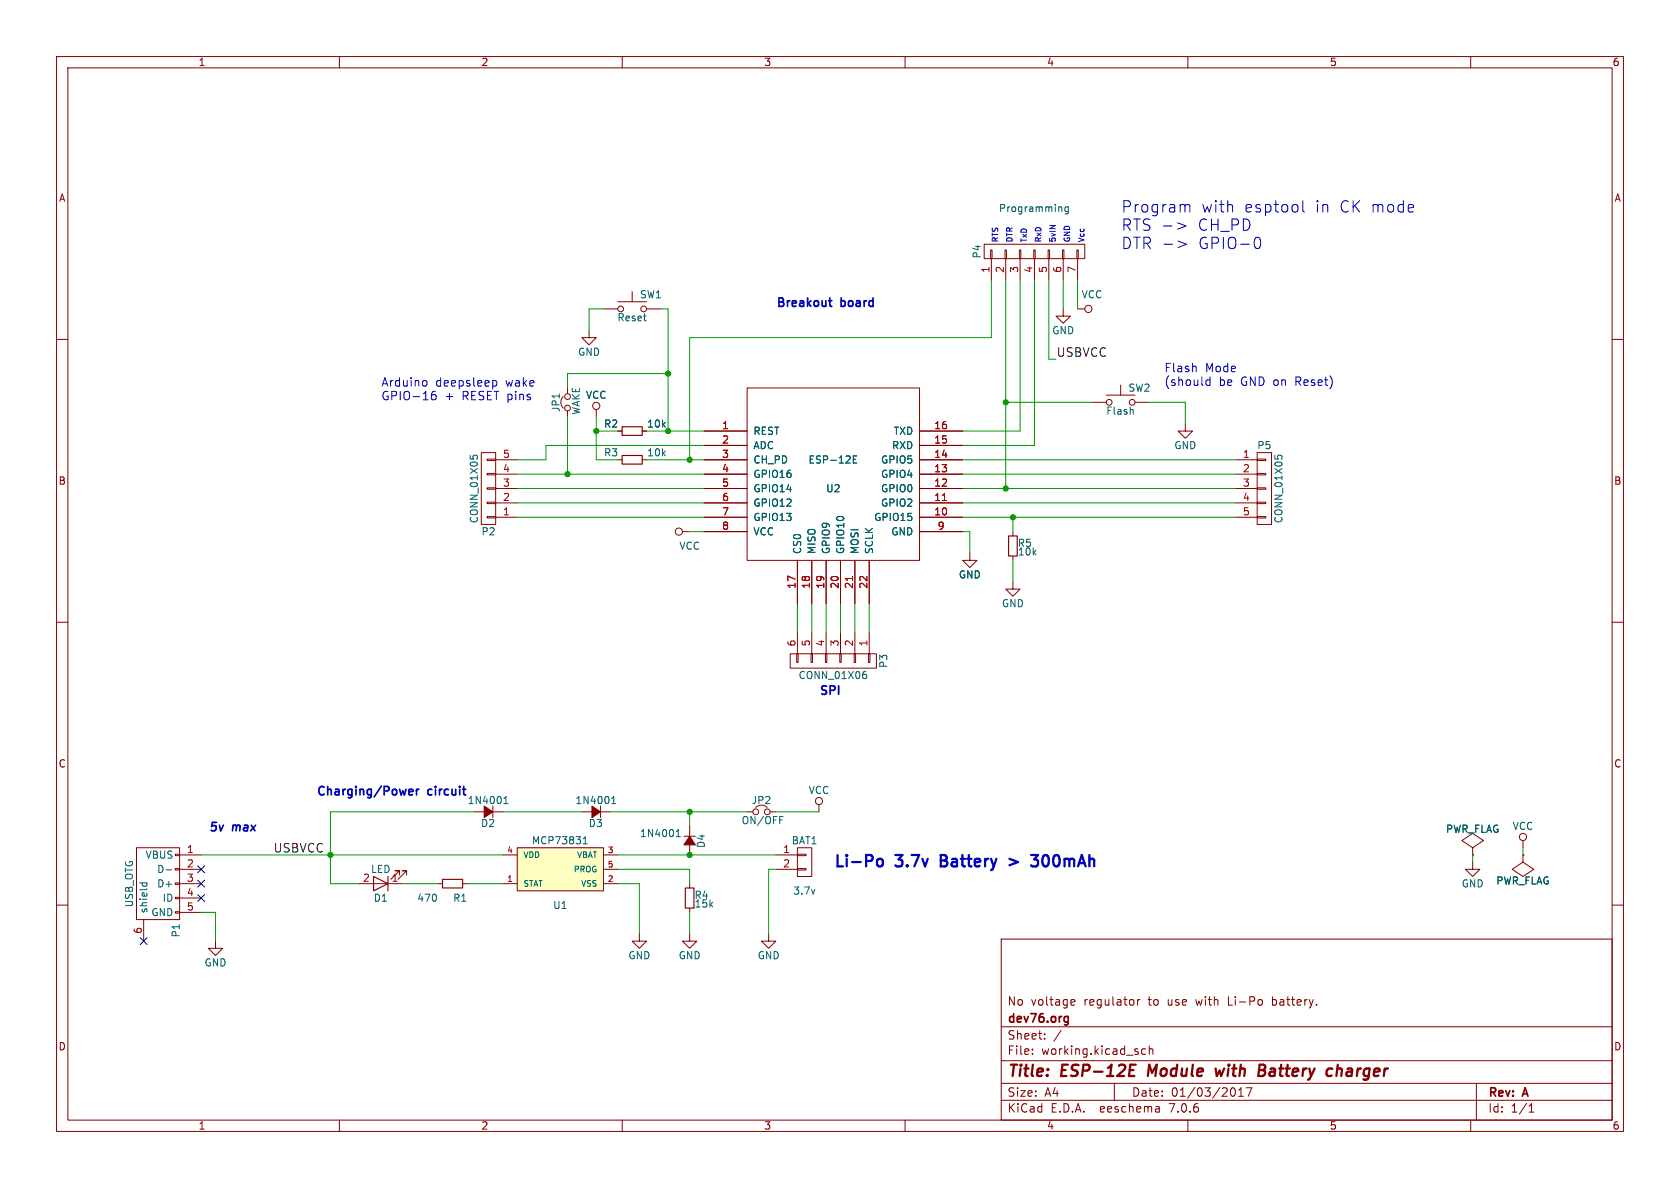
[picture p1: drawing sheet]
EESchema Schematic File Version 2
LIBS:power
LIBS:device
LIBS:transistors
LIBS:conn
LIBS:linear
LIBS:regul
LIBS:74xx
LIBS:cmos4000
LIBS:adc-dac
LIBS:memory
LIBS:xilinx
LIBS:microcontrollers
LIBS:dsp
LIBS:microchip
LIBS:analog_switches
LIBS:motorola
LIBS:texas
LIBS:intel
LIBS:audio
LIBS:interface
LIBS:digital-audio
LIBS:philips
LIBS:display
LIBS:cypress
LIBS:siliconi
LIBS:opto
LIBS:atmel
LIBS:contrib
LIBS:valves
LIBS:ESP8266
LIBS:Parts
LIBS:switches
LIBS:esp12-board-cache
EELAYER 25 0
EELAYER END
$Descr A4 11693 8268
encoding utf-8
Sheet 1 1
Title "ESP-12E Module with Battery charger"
Date "01/03/2017"
Rev "A"
Comp "dev76.org"
Comment1 "No voltage regulator to use with Li-Po battery."
Comment2 ""
Comment3 ""
Comment4 ""
$EndDescr
$Comp
L ESP-12E U2
U 1 1
P 5800 3300
F 0 "U2" H 5800 3200 50  0000 C CNN
F 1 "ESP-12E" H 5800 3400 50  0000 C CNN
F 2 "ESP8266:ESP-12E" H 5800 3300 50  0001 C CNN
F 3 "" H 5800 3300 50  0001 C CNN
	1    5800 3300
	1    0    0    -1  
$EndComp
$Comp
L MCP73831 U1
U 1 1
P 3900 6050
F 0 "U1" H 3900 5800 50  0000 C CNN
F 1 "MCP73831" H 3900 6250 50  0000 C CNN
F 2 "TO_SOT_Packages_SMD:SOT-23-5" H 3900 6050 60  0001 C CNN
F 3 "" H 3900 6050 60  0000 C CNN
	1    3900 6050
	1    0    0    -1  
$EndComp
$Comp
L LED D1
U 1 1
P 2650 6150
F 0 "D1" H 2650 6250 50  0000 C CNN
F 1 "LED" H 2650 6050 50  0000 C CNN
F 2 "LEDs:LED_0805" H 2650 6150 50  0001 C CNN
F 3 "" H 2650 6150 50  0000 C CNN
	1    2650 6150
	-1   0    0    1   
$EndComp
$Comp
L R_Small R1
U 1 1
P 3150 6150
F 0 "R1" V 3250 6150 50  0000 L CNN
F 1 "470" V 3250 5900 50  0000 L CNN
F 2 "Resistors_SMD:R_1206_HandSoldering" H 3150 6150 50  0001 C CNN
F 3 "" H 3150 6150 50  0000 C CNN
	1    3150 6150
	0    1    1    0   
$EndComp
$Comp
L GND #PWR01
U 1 1
P 4450 6500
F 0 "#PWR01" H 4450 6250 50  0001 C CNN
F 1 "GND" H 4450 6350 50  0000 C CNN
F 2 "" H 4450 6500 50  0000 C CNN
F 3 "" H 4450 6500 50  0000 C CNN
	1    4450 6500
	1    0    0    -1  
$EndComp
$Comp
L R_Small R4
U 1 1
P 4800 6250
F 0 "R4" H 4830 6270 50  0000 L CNN
F 1 "15k" H 4830 6210 50  0000 L CNN
F 2 "Resistors_SMD:R_1206_HandSoldering" H 4800 6250 50  0001 C CNN
F 3 "" H 4800 6250 50  0000 C CNN
	1    4800 6250
	1    0    0    -1  
$EndComp
$Comp
L GND #PWR02
U 1 1
P 4800 6500
F 0 "#PWR02" H 4800 6250 50  0001 C CNN
F 1 "GND" H 4800 6350 50  0000 C CNN
F 2 "" H 4800 6500 50  0000 C CNN
F 3 "" H 4800 6500 50  0000 C CNN
	1    4800 6500
	1    0    0    -1  
$EndComp
$Comp
L CONN_01X02 BAT1
U 1 1
P 5600 6000
F 0 "BAT1" H 5600 6150 50  0000 C CNN
F 1 "3.7v" H 5600 5800 50  0000 C CNN
F 2 "Pin_Headers:Pin_Header_Angled_1x02" H 5600 6000 50  0001 C CNN
F 3 "" H 5600 6000 50  0000 C CNN
	1    5600 6000
	1    0    0    -1  
$EndComp
$Comp
L GND #PWR03
U 1 1
P 5350 6500
F 0 "#PWR03" H 5350 6250 50  0001 C CNN
F 1 "GND" H 5350 6350 50  0000 C CNN
F 2 "" H 5350 6500 50  0000 C CNN
F 3 "" H 5350 6500 50  0000 C CNN
	1    5350 6500
	1    0    0    -1  
$EndComp
$Comp
L D_Small_ALT D4
U 1 1
P 4800 5850
F 0 "D4" H 4750 5930 50  0000 L CNN
F 1 "1N4001" V 4750 5500 50  0000 L CNN
F 2 "Diodes_SMD:SMA_Standard" V 4800 5850 50  0001 C CNN
F 3 "" V 4800 5850 50  0000 C CNN
	1    4800 5850
	0    1    1    0   
$EndComp
$Comp
L D_Small_ALT D3
U 1 1
P 4150 5650
F 0 "D3" H 4100 5730 50  0000 L CNN
F 1 "1N4001" H 4000 5570 50  0000 L CNN
F 2 "Diodes_SMD:SMA_Standard" V 4150 5650 50  0001 C CNN
F 3 "" V 4150 5650 50  0000 C CNN
	1    4150 5650
	-1   0    0    1   
$EndComp
$Comp
L D_Small_ALT D2
U 1 1
P 3400 5650
F 0 "D2" H 3350 5730 50  0000 L CNN
F 1 "1N4001" H 3250 5570 50  0000 L CNN
F 2 "Diodes_SMD:SMA_Standard" V 3400 5650 50  0001 C CNN
F 3 "" V 3400 5650 50  0000 C CNN
	1    3400 5650
	-1   0    0    1   
$EndComp
$Comp
L Jumper_NC_Small JP2
U 1 1
P 5300 5650
F 0 "JP2" H 5300 5730 50  0000 C CNN
F 1 "ON/OFF" H 5310 5590 50  0000 C CNN
F 2 "Pin_Headers:Pin_Header_Straight_1x02" H 5300 5650 50  0001 C CNN
F 3 "" H 5300 5650 50  0000 C CNN
	1    5300 5650
	1    0    0    -1  
$EndComp
$Comp
L VCC #PWR04
U 1 1
P 5700 5650
F 0 "#PWR04" H 5700 5500 50  0001 C CNN
F 1 "VCC" H 5700 5800 50  0000 C CNN
F 2 "" H 5700 5650 50  0000 C CNN
F 3 "" H 5700 5650 50  0000 C CNN
	1    5700 5650
	1    0    0    -1  
$EndComp
NoConn ~ 1400 6050
NoConn ~ 1400 6150
NoConn ~ 1400 6250
$Comp
L GND #PWR05
U 1 1
P 1500 6550
F 0 "#PWR05" H 1500 6300 50  0001 C CNN
F 1 "GND" H 1500 6400 50  0000 C CNN
F 2 "" H 1500 6550 50  0000 C CNN
F 3 "" H 1500 6550 50  0000 C CNN
	1    1500 6550
	1    0    0    -1  
$EndComp
$Comp
L R_Small R3
U 1 1
P 4400 3200
F 0 "R3" V 4350 3000 50  0000 L CNN
F 1 "10k" V 4350 3300 50  0000 L CNN
F 2 "Resistors_SMD:R_1206_HandSoldering" H 4400 3200 50  0001 C CNN
F 3 "" H 4400 3200 50  0000 C CNN
	1    4400 3200
	0    1    1    0   
$EndComp
$Comp
L R_Small R2
U 1 1
P 4400 3000
F 0 "R2" V 4350 2800 50  0000 L CNN
F 1 "10k" V 4350 3100 50  0000 L CNN
F 2 "Resistors_SMD:R_1206_HandSoldering" H 4400 3000 50  0001 C CNN
F 3 "" H 4400 3000 50  0000 C CNN
	1    4400 3000
	0    1    1    0   
$EndComp
$Comp
L R_Small R5
U 1 1
P 7050 3800
F 0 "R5" H 7080 3820 50  0000 L CNN
F 1 "10k" H 7080 3760 50  0000 L CNN
F 2 "Resistors_SMD:R_1206_HandSoldering" H 7050 3800 50  0001 C CNN
F 3 "" H 7050 3800 50  0000 C CNN
	1    7050 3800
	1    0    0    -1  
$EndComp
$Comp
L GND #PWR06
U 1 1
P 7050 4050
F 0 "#PWR06" H 7050 3800 50  0001 C CNN
F 1 "GND" H 7050 3900 50  0000 C CNN
F 2 "" H 7050 4050 50  0000 C CNN
F 3 "" H 7050 4050 50  0000 C CNN
	1    7050 4050
	1    0    0    -1  
$EndComp
$Comp
L VCC #PWR07
U 1 1
P 4150 2900
F 0 "#PWR07" H 4150 2750 50  0001 C CNN
F 1 "VCC" H 4150 3050 50  0000 C CNN
F 2 "" H 4150 2900 50  0000 C CNN
F 3 "" H 4150 2900 50  0000 C CNN
	1    4150 2900
	1    0    0    -1  
$EndComp
$Comp
L VCC #PWR08
U 1 1
P 4800 3700
F 0 "#PWR08" H 4800 3550 50  0001 C CNN
F 1 "VCC" V 4700 3700 50  0000 C CNN
F 2 "" H 4800 3700 50  0000 C CNN
F 3 "" H 4800 3700 50  0000 C CNN
	1    4800 3700
	0    -1   -1   0   
$EndComp
Wire Wire Line
	3250 6150 3500 6150
Wire Wire Line
	3050 6150 2800 6150
Wire Wire Line
	4300 6150 4450 6150
Wire Wire Line
	4450 6150 4450 6500
Wire Wire Line
	4800 6500 4800 6350
Wire Wire Line
	4800 6150 4800 6050
Wire Wire Line
	4800 6050 4300 6050
Wire Wire Line
	2300 6150 2500 6150
Wire Wire Line
	1400 5950 3500 5950
Connection ~ 2300 5950
Wire Wire Line
	5350 6500 5350 6050
Wire Wire Line
	5350 6050 5400 6050
Wire Wire Line
	4300 5950 5400 5950
Wire Wire Line
	4250 5650 5200 5650
Wire Wire Line
	4800 5650 4800 5750
Wire Wire Line
	3500 5650 4050 5650
Wire Wire Line
	3300 5650 2300 5650
Connection ~ 4800 5650
Wire Wire Line
	5700 5650 5400 5650
Wire Wire Line
	1500 6550 1500 6350
Wire Wire Line
	1500 6350 1400 6350
Wire Wire Line
	2300 5650 2300 6150
Wire Wire Line
	4500 3000 4900 3000
Wire Wire Line
	6700 3600 8600 3600
Connection ~ 7050 3950
Wire Wire Line
	3600 3300 4900 3300
Wire Wire Line
	4900 3400 3600 3400
Wire Wire Line
	3600 3500 4900 3500
Wire Wire Line
	4900 3600 3600 3600
Wire Wire Line
	4800 3700 4900 3700
Wire Wire Line
	7050 3600 7050 3700
Wire Wire Line
	6700 3400 8600 3400
Wire Wire Line
	7000 1950 7000 3400
Wire Wire Line
	6700 3000 7100 3000
Wire Wire Line
	7100 3000 7100 1950
Wire Wire Line
	6700 3100 7200 3100
Wire Wire Line
	7200 3100 7200 1950
$Comp
L GND #PWR09
U 1 1
P 7400 2150
F 0 "#PWR09" H 7400 1900 50  0001 C CNN
F 1 "GND" H 7400 2000 50  0000 C CNN
F 2 "" H 7400 2150 50  0000 C CNN
F 3 "" H 7400 2150 50  0000 C CNN
	1    7400 2150
	1    0    0    -1  
$EndComp
Wire Wire Line
	7300 1950 7300 2500
Wire Wire Line
	7300 2500 7350 2500
Text Label 7350 2500 0    60   ~ 0
USBVCC
$Comp
L CONN_01X07 P4
U 1 1
P 7200 1750
F 0 "P4" H 7200 2150 50  0000 C CNN
F 1 "Programming" V 7500 1750 50  0000 C CNN
F 2 "Pin_Headers:Pin_Header_Angled_1x07" H 7200 1750 50  0001 C CNN
F 3 "" H 7200 1750 50  0000 C CNN
	1    7200 1750
	0    -1   -1   0   
$EndComp
Wire Wire Line
	7400 2150 7400 1950
$Comp
L VCC #PWR010
U 1 1
P 7500 2150
F 0 "#PWR010" H 7500 2000 50  0001 C CNN
F 1 "VCC" V 7400 2250 50  0000 C CNN
F 2 "" H 7500 2150 50  0000 C CNN
F 3 "" H 7500 2150 50  0000 C CNN
	1    7500 2150
	0    1    1    0   
$EndComp
Wire Wire Line
	7500 2150 7500 2150
Wire Wire Line
	7500 2150 7500 1950
Wire Wire Line
	4800 2350 6900 2350
Wire Wire Line
	6900 2350 6900 1950
Text Notes 6950 1700 1    39   ~ 0
RTS
Text Notes 7050 1700 1    39   ~ 0
DTR
Text Notes 7150 1700 1    39   ~ 0
TxD
Text Notes 7250 1700 1    39   ~ 0
RxD
Text Notes 7350 1700 1    39   ~ 0
5vIN
Text Notes 7450 1700 1    39   ~ 0
GND
Text Notes 7550 1700 1    39   ~ 0
Vcc
Wire Wire Line
	4500 3200 4900 3200
Wire Wire Line
	4800 2350 4800 3200
Connection ~ 4800 3200
Wire Wire Line
	4150 3200 4300 3200
Wire Wire Line
	4150 2900 4150 3200
Wire Wire Line
	4150 3000 4300 3000
Connection ~ 4150 3000
$Comp
L Jumper_NC_Small JP1
U 1 1
P 3950 2800
F 0 "JP1" H 3950 2880 50  0000 C CNN
F 1 "WAKE" H 3960 2740 50  0000 C CNN
F 2 "Pin_Headers:Pin_Header_Straight_1x02" H 3950 2800 50  0001 C CNN
F 3 "" H 3950 2800 50  0000 C CNN
	1    3950 2800
	0    -1   -1   0   
$EndComp
Wire Wire Line
	3950 2900 3950 3300
Connection ~ 3950 3300
Wire Wire Line
	3950 2700 3950 2600
Wire Wire Line
	3950 2600 4650 2600
Wire Wire Line
	4650 2150 4650 3000
Connection ~ 4650 3000
$Comp
L CONN_01X05 P2
U 1 1
P 3400 3400
F 0 "P2" H 3400 3700 50  0000 C CNN
F 1 "CONN_01X05" V 3500 3400 50  0000 C CNN
F 2 "Pin_Headers:Pin_Header_Straight_1x05" H 3400 3400 50  0001 C CNN
F 3 "" H 3400 3400 50  0000 C CNN
	1    3400 3400
	-1   0    0    1   
$EndComp
Wire Wire Line
	4900 3100 3800 3100
Wire Wire Line
	3800 3100 3800 3200
Wire Wire Line
	3800 3200 3600 3200
$Comp
L CONN_01X06 P3
U 1 1
P 5800 4600
F 0 "P3" H 5800 4950 50  0000 C CNN
F 1 "CONN_01X06" V 5900 4600 50  0000 C CNN
F 2 "Pin_Headers:Pin_Header_Straight_1x06" H 5800 4600 50  0001 C CNN
F 3 "" H 5800 4600 50  0000 C CNN
	1    5800 4600
	0    1    1    0   
$EndComp
Wire Wire Line
	5550 4400 5550 4200
Wire Wire Line
	5650 4400 5650 4200
Wire Wire Line
	5750 4400 5750 4200
Wire Wire Line
	5850 4400 5850 4200
Wire Wire Line
	5950 4400 5950 4200
Wire Wire Line
	6050 4400 6050 4200
$Comp
L CONN_01X05 P5
U 1 1
P 8800 3400
F 0 "P5" H 8800 3700 50  0000 C CNN
F 1 "CONN_01X05" V 8900 3400 50  0000 C CNN
F 2 "Pin_Headers:Pin_Header_Straight_1x05" H 8800 3400 50  0001 C CNN
F 3 "" H 8800 3400 50  0000 C CNN
	1    8800 3400
	1    0    0    -1  
$EndComp
Connection ~ 7050 3600
Wire Wire Line
	8600 3500 6700 3500
Connection ~ 7000 3400
Wire Wire Line
	8600 3300 6700 3300
Wire Wire Line
	8600 3200 6700 3200
$Comp
L SW_Push SW1
U 1 1
P 4400 2150
F 0 "SW1" H 4450 2250 50  0000 L CNN
F 1 "Reset" H 4400 2090 50  0000 C CNN
F 2 "Buttons_Switches_SMD:SW_SPST_EVQPE1" H 4400 2350 50  0001 C CNN
F 3 "" H 4400 2350 50  0000 C CNN
	1    4400 2150
	1    0    0    -1  
$EndComp
$Comp
L SW_Push SW2
U 1 1
P 7800 2800
F 0 "SW2" H 7850 2900 50  0000 L CNN
F 1 "Flash" H 7800 2740 50  0000 C CNN
F 2 "Buttons_Switches_SMD:SW_SPST_EVQPE1" H 7800 3000 50  0001 C CNN
F 3 "" H 7800 3000 50  0000 C CNN
	1    7800 2800
	1    0    0    -1  
$EndComp
Wire Wire Line
	4600 2150 4650 2150
Connection ~ 4650 2600
$Comp
L GND #PWR011
U 1 1
P 4100 2300
F 0 "#PWR011" H 4100 2050 50  0001 C CNN
F 1 "GND" H 4100 2150 50  0000 C CNN
F 2 "" H 4100 2300 50  0000 C CNN
F 3 "" H 4100 2300 50  0000 C CNN
	1    4100 2300
	1    0    0    -1  
$EndComp
Wire Wire Line
	4100 2300 4100 2150
Wire Wire Line
	4100 2150 4200 2150
Wire Wire Line
	7600 2800 7000 2800
Connection ~ 7000 2800
$Comp
L GND #PWR012
U 1 1
P 8250 2950
F 0 "#PWR012" H 8250 2700 50  0001 C CNN
F 1 "GND" H 8250 2800 50  0000 C CNN
F 2 "" H 8250 2950 50  0000 C CNN
F 3 "" H 8250 2950 50  0000 C CNN
	1    8250 2950
	1    0    0    -1  
$EndComp
Wire Wire Line
	8250 2950 8250 2800
Wire Wire Line
	8250 2800 8000 2800
Text Notes 2200 5550 0    59   ~ 12
Charging/Power circuit
Text Notes 5800 6050 0    79   ~ 16
Li-Po 3.7v Battery > 300mAh
Text Notes 7800 1750 0    79   ~ 0
Program with esptool in CK mode\nRTS -> CH_PD\nDTR -> GPIO-0
Text Notes 2650 2800 0    59   ~ 0
Arduino deepsleep wake\nGPIO-16 + RESET pins
Text Notes 8100 2700 0    59   ~ 0
Flash Mode\n(should be GND on Reset)
Text Notes 5400 2150 0    59   ~ 12
Breakout board
Text Notes 5700 4850 0    59   ~ 12
SPI
Text Notes 1450 5800 0    59   Italic 12
5v max
Wire Wire Line
	7050 3900 7050 4050
$Comp
L GND #PWR013
U 1 1
P 6750 3850
F 0 "#PWR013" H 6750 3600 50  0001 C CNN
F 1 "GND" H 6750 3700 50  0000 C CNN
F 2 "" H 6750 3850 50  0000 C CNN
F 3 "" H 6750 3850 50  0000 C CNN
	1    6750 3850
	1    0    0    -1  
$EndComp
Wire Wire Line
	6750 3850 6750 3700
Wire Wire Line
	6750 3700 6700 3700
Text Label 1900 5950 0    60   ~ 0
USBVCC
Connection ~ 4800 5950
$Comp
L PWR_FLAG #FLG014
U 1 1
P 10250 5950
F 0 "#FLG014" H 10250 6045 50  0001 C CNN
F 1 "PWR_FLAG" H 10250 6130 50  0000 C CNN
F 2 "" H 10250 5950 50  0000 C CNN
F 3 "" H 10250 5950 50  0000 C CNN
	1    10250 5950
	1    0    0    -1  
$EndComp
$Comp
L GND #PWR015
U 1 1
P 10250 6000
F 0 "#PWR015" H 10250 5750 50  0001 C CNN
F 1 "GND" H 10250 5850 50  0000 C CNN
F 2 "" H 10250 6000 50  0000 C CNN
F 3 "" H 10250 6000 50  0000 C CNN
	1    10250 6000
	1    0    0    -1  
$EndComp
Wire Wire Line
	10250 6000 10250 5950
$Comp
L PWR_FLAG #FLG016
U 1 1
P 10600 5950
F 0 "#FLG016" H 10600 6045 50  0001 C CNN
F 1 "PWR_FLAG" H 10600 6130 50  0000 C CNN
F 2 "" H 10600 5950 50  0000 C CNN
F 3 "" H 10600 5950 50  0000 C CNN
	1    10600 5950
	-1   0    0    1   
$EndComp
$Comp
L VCC #PWR017
U 1 1
P 10600 5900
F 0 "#PWR017" H 10600 5750 50  0001 C CNN
F 1 "VCC" H 10600 6050 50  0000 C CNN
F 2 "" H 10600 5900 50  0000 C CNN
F 3 "" H 10600 5900 50  0000 C CNN
	1    10600 5900
	1    0    0    -1  
$EndComp
Wire Wire Line
	10600 5900 10600 5950
$Comp
L USB_OTG P1
U 1 1
P 1100 6150
F 0 "P1" H 1425 6025 50  0000 C CNN
F 1 "USB_OTG" H 1100 6350 50  0000 C CNN
F 2 "Connect:USB_Mini-B" V 1050 6050 50  0001 C CNN
F 3 "" V 1050 6050 50  0000 C CNN
	1    1100 6150
	0    -1   1    0   
$EndComp
NoConn ~ 1000 6550
$EndSCHEMATC
